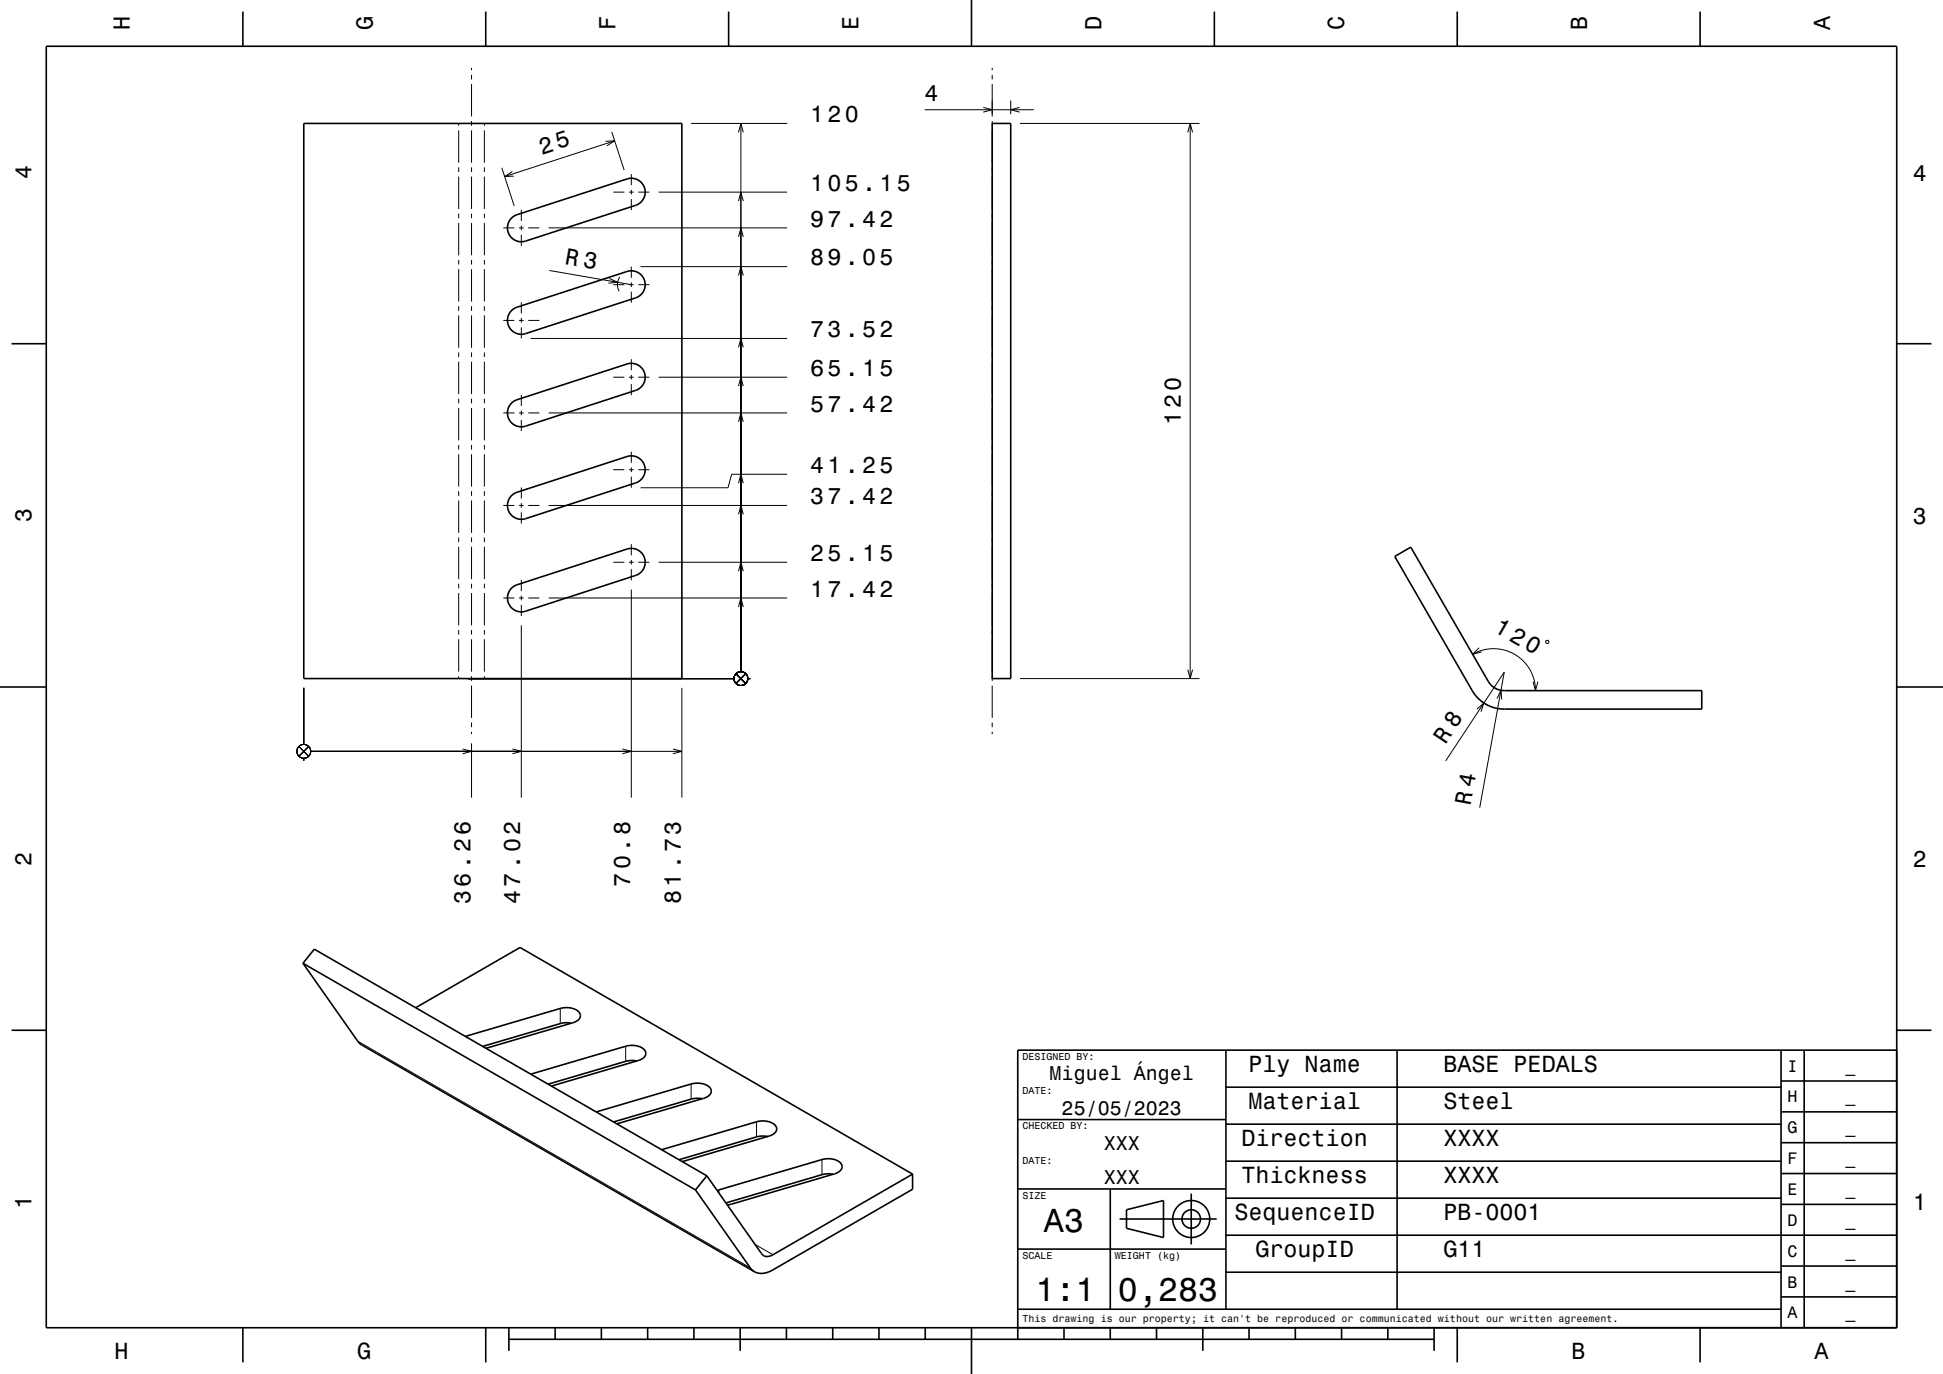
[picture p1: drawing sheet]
<svg xmlns="http://www.w3.org/2000/svg" width="420mm" height="297mm" viewBox="0 0 420 297" stroke-linecap="round" stroke-linejoin="round" font-family="sans-serif">
<g fill="none" stroke="#000" stroke-width=".22">
<path d="M101.9 14.7v.5M101.9 16.2v1M101.9 18.2v7M214.5 14.7v.5M214.5 16.2v1M214.5 18.2v7M99.2 26.7v.5M99.2 28.2v7M99.2 36.2v1M99.2 38.2v7M101.9 26.2v1M101.9 28.2v7"/>
<path d="M101.9 36.2v1M101.9 38.2v7M104.7 26.7v.5M104.7 28.2v7M104.7 36.2v1M104.7 38.2v7M108.5 36.3l2.6 8.2M110.8 37.1l-1.7 1.1 2-.1M130.9 30.5l2-.1-1.7 1.1M132.2 28.5l2.7 8.3M132.9 30.4l-23.8 7.8M136.5 37.6v2.4"/>
<path d="M149.4 26.7h20.8M159.6 28.6l.6-1.9 .5 1.9M160.2 26.7v118.5M199.9 23.7h23.6M212.5 23.2l2 .5-2 .5M214.5 26.2v1M214.5 28.2v7M214.5 36.2v1M214.5 38.2v7M218.5 21.7v3M220.4 23.2l-1.9 .5 1.9 .5M220.5 26.7h38.8"/>
<path d="M256.8 28.6l.5-1.9 .5 1.9M257.3 26.7v120M99.2 46.2v1M99.2 48.2v7M99.2 56.2v1M99.2 58.2v7M101.9 46.2v1M101.9 48.2v7M101.9 56.2v1M101.9 58.2v7M104.7 46.2v1M104.7 48.2v7"/>
<path d="M104.7 56.2v1M104.7 58.2v7M108.8 49.3h2.4M112.2 49.3h1M112.7 45.4v2.4M112.7 48.8v1M112.7 50.8v2.4M114.2 49.3h2.4M118.6 49.3h51.6M118.7 58.5l17.8 3M132.6 41.5h2.4M134 59.9a3 3 0 0 0-.2 3.1"/>
<path d="M136 41.5h1M136.5 41v1M136.5 43v2.4M136.5 57.6v2.4M138 41.5h2.4M138.5 57.6h31.7M142.4 41.5h27.8M159.6 59.6l.6-2 .5 2M159.6 51.2l.6-1.9 .5 1.9M159.6 43.5l.6-2 .5 2M214.5 46.2v1M214.5 48.2v7"/>
<path d="M214.5 56.2v1M214.5 58.2v7M99.2 66.2v1M99.2 68.2v7M99.2 76.2v1M99.2 78.2v7M101.9 66.2v1M101.9 68.2v7M101.9 76.2v1M101.9 78.2v7M104.7 66.2v1M104.7 68.2v7"/>
<path d="M104.7 76.2v1M104.7 78.2v7M108.8 69.3h2.4M112.2 69.3h1M112.7 65.4v2.4M112.7 68.8v1M112.7 70.8v2.4M114.2 69.3h2.4M114.7 73.2h55.5M131.7 60.2l1.8 .8-2 .2M132.6 61.5h2.4M136 61.5h1"/>
<path d="M136.5 61v1M136.5 63v2.4M136.5 77.6v2.4M138 61.5h2.4M159.6 75.1l.6-1.9 .5 1.9M214.5 66.2v1M214.5 68.2v7M214.5 76.2v1M214.5 78.2v7M99.2 86.2v1M99.2 88.2v7M99.2 96.2v1"/>
<path d="M99.2 98.2v7M101.9 86.2v1M101.9 88.2v7M101.9 96.2v1M101.9 98.2v7M104.7 86.2v1M104.7 88.2v7M104.7 96.2v1M104.7 98.2v7M108.8 89.3h2.4M112.2 89.3h1M112.7 85.4v2.4"/>
<path d="M112.7 88.8v1M112.7 90.8v2.4M114.2 89.3h2.4M118.6 89.3h51.6M132.6 81.5h2.4M136 81.5h1M136.5 81v1M136.5 83v2.4M136.5 97.6v2.4M138 81.5h2.4M142.4 81.5h27.8M159.6 91.2l.6-1.9 .5 1.9"/>
<path d="M159.6 83.5l.6-2 .5 2M214.5 86.2v1M214.5 88.2v7M214.5 96.2v1M214.5 98.2v7M99.2 106.2v1M99.2 108.2v7M99.2 116.2v1M99.2 118.2v7M101.9 106.2v1M101.9 108.2v7M101.9 116.2v1"/>
<path d="M101.9 118.2v7M104.7 106.2v1M104.7 108.2v7M104.7 116.2v1M104.7 118.2v7M108.8 109.3h2.4M112.2 109.3h1M112.7 105.4v2.4M112.7 108.8v1M112.7 110.8v2.4M114.2 109.3h2.4M118.6 109.3h51.6"/>
<path d="M132.6 101.5h2.4M136 101.5h1M136.5 101v1M136.5 103v2.4M136.5 117.6v2.4M138 101.5h2.4M159.6 111.2l.6-1.9 .5 1.9M159.6 104.4l.6-1.9 .5 1.9M170.2 102.5h-12l-.8 2.9h-18.9M214.5 106.2v1M214.5 108.2v7M214.5 116.2v1"/>
<path d="M214.5 118.2v7M99.2 126.2v1M99.2 128.2v7M99.2 136.2v1M99.2 138.2v7M101.9 126.2v1M101.9 128.2v7M101.9 136.2v1M101.9 138.2v7M104.7 126.2v1M104.7 128.2v7M104.7 136.2v1"/>
<path d="M104.7 138.2v7M108.8 129.3h2.4M112.2 129.3h1M112.7 125.4v2.4M112.7 128.8v1M112.7 130.8v2.4M112.7 135.2v37.2M114.2 129.3h2.4M118.6 129.3h51.6M132.6 121.5h2.4M136 121.5h1M136.5 121v1"/>
<path d="M136.5 123v2.4M136.5 127.4v45M138 121.5h2.4M142.4 121.5h27.8M159.6 131.2l.6-1.9 .5 1.9M159.6 123.5l.6-2 .5 2M214.5 126.2v1M214.5 128.2v7M214.5 136.2v1M214.5 138.2v7M334.2 138.5h.5v.5h-.5zM65.7 148.7v12.2"/>
<path d="M99.2 146.2v.5M101.2 146.7h57.5M101.9 146.2v1M101.9 148.2v7M101.9 156.2v1M101.9 158.2v.5M104.7 146.2v.5M147.4 148.7v23.7M159.1 145.6l2.1 2.1M161.2 145.6l-2.1 2.1M161.7 146.7h.5M214.5 146.2v1"/>
<path d="M214.5 148.2v7M214.5 156.2v1M214.5 158.2v.5M220.5 146.7h38.8M256.8 144.7l.5 2 .5-2M318.3 141.4a9.1 9.1 0 0 1 13.6 7.9M319.3 153.3l1.5-1.3-.7 1.9M319.7 140l-1.4 1.4 2-.5M323.6 151l.9-1.8 .1 2M331.4 147.3l.5 2 .5-2M64.6 161.3l2.1 2.2M65.7 163.9v.5"/>
<path d="M66.7 161.3l-2.1 2.2M67.2 162.4h80.2M100 161.9l1.9 .5-1.9 .5M101.9 160.7v11.7M110.8 161.9l1.9 .5-1.9 .5M134.5 161.9l2 .5-2 .5M145.5 161.9l1.9 .5-1.9 .5M312.5 164.5l12.7-19.2-5.3 29.3M121.1 218v3.3M77.3 225.1l84.9 49M135.2 226.2v3.2M149.4 234.3v3.3"/>
<path d="M155.4 257.2v.7M163.5 242.5v3.2M177.7 250.6v3.3M163.2 269l3.9 2.2"/>
<circle cx="160.2" cy="146.7" r="1.5"/>
<circle cx="65.7" cy="162.4" r="1.5"/>
</g>
<g fill="none" stroke="#000" stroke-width=".35">
<path d="M10 10h400v277h-400zM52.5 2.5v7.5M105 2.5v7.5M157.5 2.5v7.5M210 0v10M262.5 2.5v7.5M315 2.5v7.5M367.5 2.5v7.5M65.7 26.7h81.7v120h-81.7zM214.5 26.7h4v120h-4zM110.5 47.2l1.3-.8 23.7-7.7a3 3 0 0 1 3.8 1.9 3 3 0 0 1-1.9 3.8l-23.8 7.7a3 3 0 0 1-3.4-1.2 3 3 0 0 1 .3-3.7zM2.5 74.3h7.5"/>
<path d="M110.5 67.2l1.3-.8 23.7-7.7a3 3 0 0 1 3.8 1.9 3 3 0 0 1-1.9 3.8l-23.8 7.7a3 3 0 0 1-3.4-1.2 3 3 0 0 1 .3-3.7zM410 74.3h7.5M110.5 87.2l1.3-.8 23.7-7.7a3 3 0 0 1 3.8 1.9 3 3 0 0 1-1.9 3.8l-23.8 7.7a3 3 0 0 1-3.4-1.2 3 3 0 0 1 .3-3.7zM110.5 107.2l1.3-.8 23.7-7.7a3 3 0 0 1 3.8 1.9 3 3 0 0 1-1.9 3.8l-23.8 7.7a3 3 0 0 1-3.4-1.2 3 3 0 0 1 .3-3.7zM110.5 127.2l1.3-.8 23.7-7.7a3 3 0 0 1 3.8 1.9 3 3 0 0 1-1.9 3.8l-23.8 7.7a3 3 0 0 1-3.4-1.2 3 3 0 0 1 .3-3.7zM301.5 120.3l3.5-2 16.7 29a4 4 0 0 0 3.5 2h42.7v4h-42.7a8 8 0 0 1-7-4zM0 148.5h10M410 148.5h10M65.5 208.2l11.9 17 .7 .6 85 49.1M65.5 208.2l2.4-3 84.9 49M65.5 208.2l84.8 49M89.9 217.8l22.5-13 84.9 49"/>
<path d="M2.5 222.7h7.5M100.6 224l20.5-6a3.8 3.8 0 0 1 4.3 1.1 1.52 1.52 0 0 1-1.4 1.9l-18.9 5.6M114.7 232.2l20.5-6a3.8 3.8 0 0 1 4.3 1.1 1.59 1.59 0 0 1-1.5 1.9l-18.8 5.6M123.5 221.2l-1.2-.1-1 .1-17 5M137.6 229.3l-.9-.1-1.3 .2-16.9 5M151.8 237.5l-1.2-.1-1 .1-17 5M265 235h120M265 227v56M302 227v56M385 233.7h25M385 227v60M390 227v60"/>
<path d="M410 222.7h7.5M410 227h-190v62.5M128.9 240.4l20.5-6.1a3.8 3.8 0 0 1 4.3 1.1 1.52 1.52 0 0 1-1.4 1.9l-19 5.6M143 248.5l20.5-6a3.8 3.8 0 0 1 4.3 1.1 1.52 1.52 0 0 1-1.3 1.9l-19 5.6M150.3 257.2l11.9 16.9 .9 .8M152.8 254.2l-2.5 3M155 257.3l22.7-6.7a3.8 3.8 0 0 1 4.2 1.2 1.6 1.6 0 0 1-1.5 1.9l-23.2 6.8M165.9 245.7l-.9-.1-1.3 .1-16.9 5M180.1 253.8l-1.3-.1-.9 .2-21 6.1M197.3 253.8v3.3l-30.2 17.4a4 4 0 0 1-4 .4M197.3 253.8l-30.2 17.4a1.73 1.73 0 0 1-2.5-.2l-11.8-16.8M220 257h45"/>
<path d="M220 242h45M240 257v26M257.5 258v11M265 259h120M265 251h120M265 243h120M385 253.7h25M385 247h25M385 240.3h25M220 270h45M242 263.5h21M243.5 261.5l8-2v8l-8-2z"/>
<path d="M265 275h120M265 267h145M385 273.7h25M385 260.3h25M52.5 287v7.5M105 287v7.5M110 289.5h200M110 287v5M120 287v2.5M130 287v2.5M140 287v2.5M150 287v2.5"/>
<path d="M160 287v5M170 287v2.5M180 287v2.5M190 287v2.5M200 287v2.5M210 287v10M220 283h165M230 287v2.5M240 287v2.5M250 287v2.5M260 287v5M270 287v2.5"/>
<path d="M280 287v2.5M290 287v2.5M300 287v2.5M310 287v5M315 287v7.5M367.5 287v7.5M385 280.3h25"/>
<circle cx="257.5" cy="263.5" r="2"/>
<circle cx="257.5" cy="263.5" r="4"/>
</g>
<g font-size="7.2">
<text x="225.7" y="266.3">A3</text>
<text x="223.8" y="281.3">1:1</text>
<text x="241.7" y="281.3">0,283</text>
</g>
<g font-size="5.1">
<text x="122" y="57" transform="rotate(10 122 57)">R 3</text>
<text x="322.7" y="136.4" transform="rotate(30 322.7 136.4)">120</text>
</g>
<g font-size="5">
<text x="28.1" y="6.5" transform="rotate(-90 28.1 6.5)">H</text>
<text x="80.6" y="6.5" transform="rotate(-90 80.6 6.5)">G</text>
<text x="133.1" y="6.5" transform="rotate(-90 133.1 6.5)">F</text>
<text x="185.6" y="6.5" transform="rotate(-90 185.6 6.5)">E</text>
<text x="238.1" y="6.5" transform="rotate(-90 238.1 6.5)">D</text>
<text x="290.6" y="6.5" transform="rotate(-90 290.6 6.5)">C</text>
<text x="343.1" y="6.5" transform="rotate(-90 343.1 6.5)">B</text>
<text x="395.6" y="6.5" transform="rotate(-90 395.6 6.5)">A</text>
<text x="199.9" y="21.7">4</text>
<text x="175.2" y="26.4">120</text>
<text x="117.1" y="33.5" transform="rotate(-18 117.1 33.5)">25</text>
<text x="6.8" y="38.7" transform="rotate(-90 6.8 38.7)">4</text>
<text x="175.2" y="41.3">105.15</text>
<text x="413.5" y="39">4</text>
<text x="175.2" y="49">97.42</text>
<text x="175.2" y="57.4">89.05</text>
<text x="175.2" y="72.9">73.52</text>
<text x="175.2" y="81.3">65.15</text>
<text x="175.2" y="89">57.42</text>
<text x="255.3" y="91.9" transform="rotate(-90 255.3 91.9)">120</text>
<text x="175.2" y="102.3">41.25</text>
<text x="6.8" y="112.9" transform="rotate(-90 6.8 112.9)">3</text>
<text x="175.2" y="109">37.42</text>
<text x="413.5" y="113.2">3</text>
<text x="175.2" y="121.3">25.15</text>
<text x="175.2" y="129">17.42</text>
<text x="312.4" y="160.9" transform="rotate(-56 312.4 160.9)">R 8</text>
<text x="317.9" y="174.2" transform="rotate(-80 317.9 174.2)">R 4</text>
<text x="6.8" y="187.1" transform="rotate(-90 6.8 187.1)">2</text>
<text x="136.2" y="191.7" transform="rotate(-90 136.2 191.7)">70.8</text>
<text x="413.5" y="187.4">2</text>
<text x="101.7" y="195.4" transform="rotate(-90 101.7 195.4)">36.26</text>
<text x="112.4" y="195.4" transform="rotate(-90 112.4 195.4)">47.02</text>
<text x="147.1" y="195.4" transform="rotate(-90 147.1 195.4)">81.73</text>
<text x="269.9" y="231.8">Ply Name</text>
<text x="312" y="231.8">BASE PEDALS</text>
<text x="269.9" y="239.8">Material</text>
<text x="312" y="239.8">Steel</text>
<text x="268.3" y="247.8">Direction</text>
<text x="312" y="247.8">XXXX</text>
<text x="268.3" y="255.8">Thickness</text>
<text x="312" y="255.8">XXXX</text>
<text x="6.8" y="261.3" transform="rotate(-90 6.8 261.3)">1</text>
<text x="266.8" y="263.8">SequenceID</text>
<text x="312" y="263.8">PB-0001</text>
<text x="413.5" y="261.6">1</text>
<text x="271.4" y="271.8">GroupID</text>
<text x="312" y="271.8">G11</text>
<text x="24.7" y="293.8">H</text>
<text x="77.2" y="293.8">G</text>
<text x="339.7" y="293.8">B</text>
<text x="392.2" y="293.8">A</text>
</g>
<g font-size="4.3">
<text x="226.9" y="233.5">Miguel Ángel</text>
<text x="229.5" y="241">25/05/2023</text>
<text x="238.6" y="248.5">XXX</text>
<text x="238.6" y="256">XXX</text>
</g>
<g font-size="3.6">
<text x="386.4" y="231.6">I</text>
<text x="398.9" y="231.6">_</text>
<text x="386.4" y="238.3">H</text>
<text x="398.9" y="238.3">_</text>
<text x="386.4" y="245">G</text>
<text x="398.9" y="245">_</text>
<text x="386.4" y="251.6">F</text>
<text x="398.9" y="251.6">_</text>
<text x="386.4" y="258.3">E</text>
<text x="398.9" y="258.3">_</text>
<text x="386.4" y="265">D</text>
<text x="398.9" y="265">_</text>
<text x="386.4" y="271.6">C</text>
<text x="398.9" y="271.6">_</text>
<text x="386.4" y="278.3">B</text>
<text x="398.9" y="278.3">_</text>
<text x="386.4" y="285">A</text>
<text x="398.9" y="285">_</text>
</g>
<g font-size="2.2">
<text x="221" y="229.1">DESIGNED BY:</text>
<text x="221" y="236.6">DATE:</text>
<text x="221" y="244.1">CHECKED BY:</text>
<text x="221" y="251.6">DATE:</text>
<text x="221" y="259.1">SIZE</text>
<text x="221" y="272.1">SCALE</text>
<text x="241" y="272.1">WEIGHT (kg)</text>
<text x="221" y="285.8">This drawing is our property; it can't be reproduced or communicated without our written agreement.</text>
</g>
</svg>
